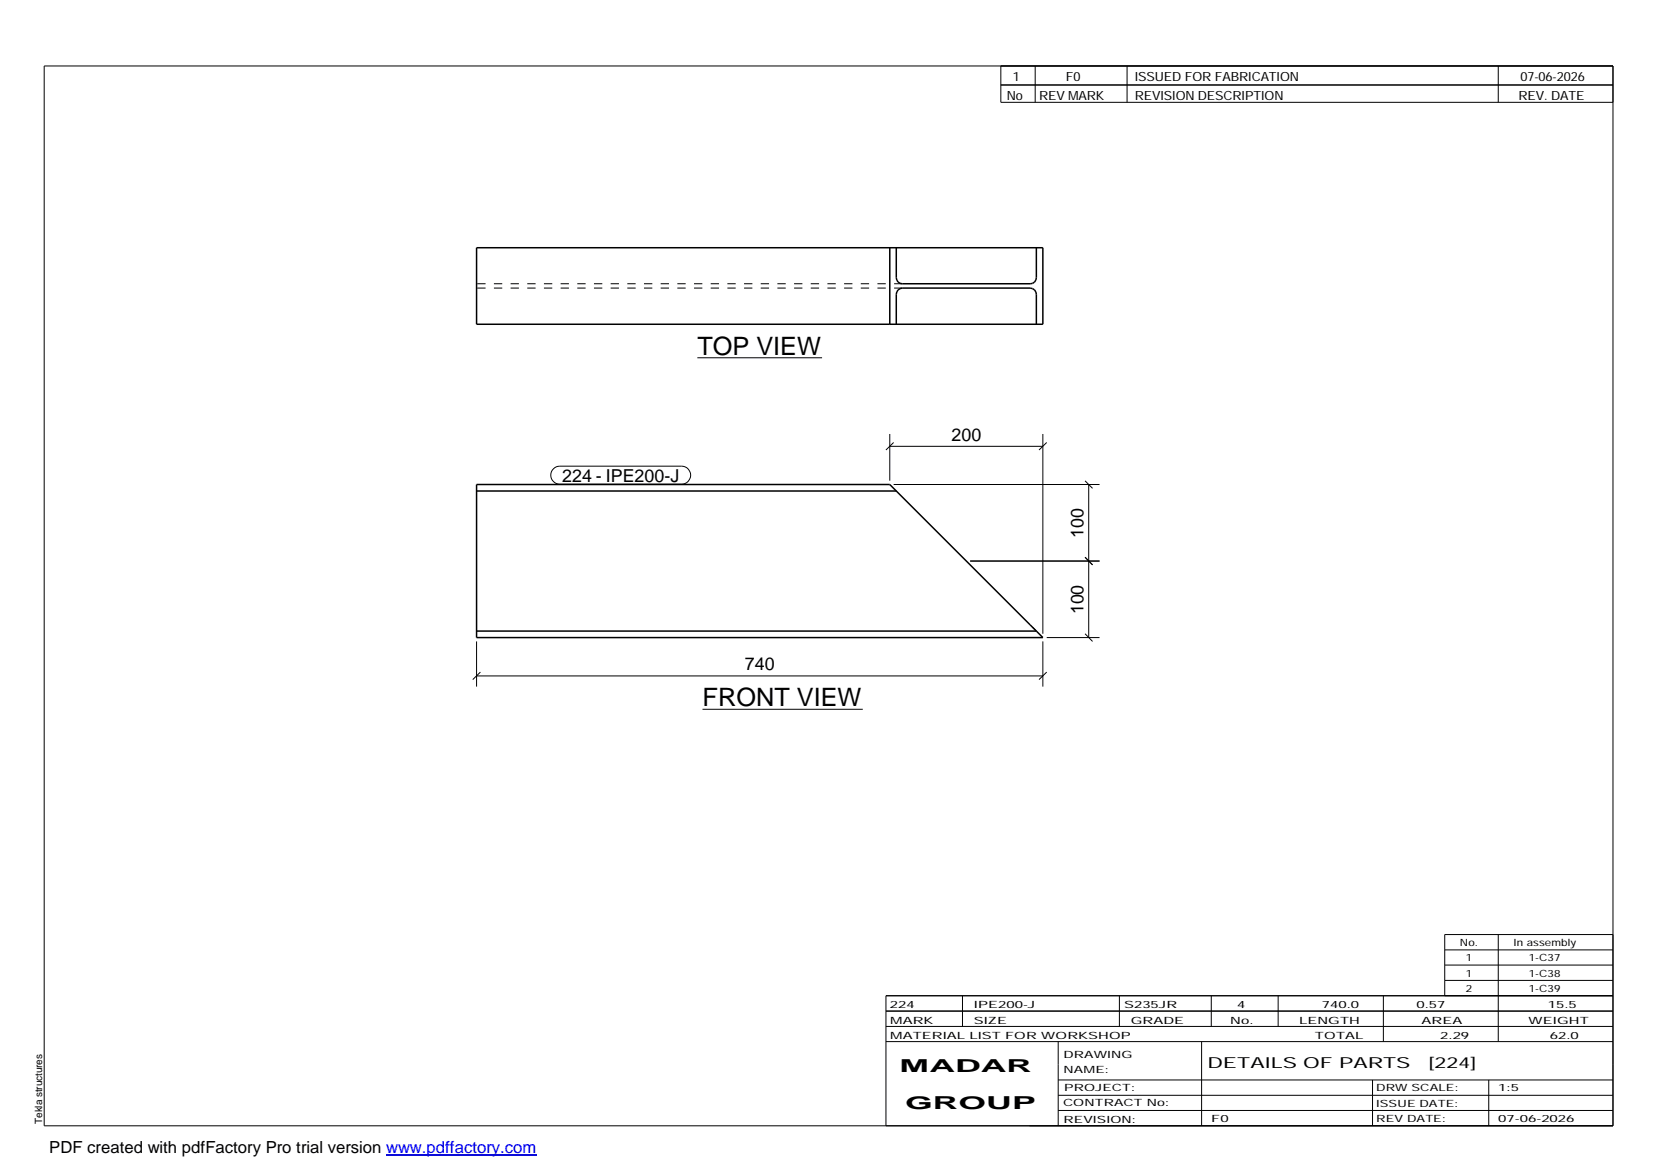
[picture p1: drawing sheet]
<svg xmlns="http://www.w3.org/2000/svg" width="420mm" height="297mm" viewBox="0 0 420 297" stroke-linecap="round" stroke-linejoin="round" font-family="sans-serif">
<path d="M121 62.9h143.8v19.4h-143.8zM225.9 62.9v19.4M227.5 62.9v7.6a1.52 1.52 0 0 0 1.6 1.5h32.4a1.52 1.52 0 0 0 1.6-1.5v-7.6M227.5 82.3v-7.6a1.59 1.59 0 0 1 1.6-1.6h32.4a1.59 1.59 0 0 1 1.6 1.6v7.6M121 123h104.9l38.9 38.9h-143.8zM121 124.7h106.5M121 160.2h142.1" fill="none" stroke="#000" stroke-width=".38"/>
<path d="M229.1 73.1h-108.1M229.1 72h-108.1M227.7 124.8l-.2-.1M263 160.1l-.9-.9M263.1 160.2l-.1-.1" fill="none" stroke="#000" stroke-width=".25" stroke-dasharray="2.1 2.1" stroke-linecap="butt"/>
<g fill="none" stroke="#000" stroke-width=".25">
<path d="M11.2 16.7h398.3v269.1h-398.3zM254.1 16.7v9.3h155.4M262.8 16.7v9.3M286.1 16.7v9.3M380.4 16.7v9.3M254.1 21.6h155.4M177 90.8h31.7M140.5 119l.7-.5 .9-.2h31a2.29 2.29 0 0 1 2.2 2.3 2.29 2.29 0 0 1-2.2 2.3h-31a2.27 2.27 0 0 1-2.1-1.4 2.27 2.27 0 0 1 .5-2.5zM225.9 113.3h38.9M225.9 110.2v11.8M226.9 112.3l-2 1.9M264.8 110.2v50.7"/>
<path d="M265.7 112.3l-1.9 1.9M226.9 123h52.2M275.5 122.1l1.9 1.9M276.4 123v38.9M246.3 142.4h32.8M275.5 141.5l1.9 1.9M121 171.6h143.8M121 162.8v11.5M122 170.6l-2 1.9M264.8 162.8v11.5M265.7 161.9h13.4M265.7 170.6l-1.9 1.9"/>
<path d="M275.5 160.9l1.9 1.9M178.4 180.1h40.6M380.4 237.3v27.1M409.5 237.3h-42.7v15.5M224.9 256.7h184.6M244.3 252.8v7.8M284.2 252.8v7.8M307.5 252.8v7.8M324.5 252.8v7.8M351.2 252.8v11.6M366.8 241.2h42.7M366.8 245h42.7"/>
<path d="M366.8 248.9h42.7M409.5 252.8h-184.6v33M224.9 264.4h184.6M224.9 260.6h184.6M268.6 264.4v21.4M268.6 274.2h140.9M268.6 278.1h140.9M305.1 264.4v21.4M348.4 274.2v11.6M378 274.2v11.6M268.6 281.9h140.9"/>
</g>
<path d="M98 293.3h38.2" fill="none" stroke="#00f" stroke-width=".3"/>
<g font-size="6.4">
<text x="177" y="90.1">TOP VIEW</text>
<text x="178.4" y="179.4">FRONT VIEW</text>
</g>
<g font-size="4.5">
<text x="241.6" y="111.9">200</text>
<text x="142.7" y="122.3">224 - IPE200-J</text>
<text x="275" y="136.5" transform="rotate(-90 275 136.5)">100</text>
<text x="275" y="155.9" transform="rotate(-90 275 155.9)">100</text>
<text x="189.1" y="170.2">740</text>
<text x="228.4" y="272.3">MADAR</text>
<text x="229.8" y="281.6">GROUP</text>
</g>
<text font-size="4.2" x="12.5" y="292.7">PDF created with pdfFactory Pro trial version www.pdffactory.com</text>
<g font-size="3.9">
<text x="306.5" y="271.3">DETAILS OF PARTS</text>
<text x="362.7" y="271.3">[224]</text>
</g>
<g font-size="3.2">
<text x="257.1" y="20.5">1</text>
<text x="270.6" y="20.5">F0</text>
<text x="288.1" y="20.5">ISSUED FOR FABRICATION</text>
<text x="386" y="20.5">07-06-2026</text>
<text x="255.6" y="25.5">No</text>
<text x="263.8" y="25.5">REV MARK</text>
<text x="288.1" y="25.5">REVISION DESCRIPTION</text>
<text x="385.5" y="25.5">REV. DATE</text>
</g>
<g font-size="2.5">
<text x="370.6" y="240.2">No.</text>
<text x="372.1" y="244.1">1</text>
<text x="384.3" y="240.2">In assembly</text>
<text x="388.1" y="244.1">1-C37</text>
<text x="372.1" y="247.9">1</text>
<text x="372.1" y="251.8">2</text>
<text x="388.1" y="247.9">1-C38</text>
<text x="388.1" y="251.8">1-C39</text>
<text x="225.9" y="255.9">224</text>
<text x="247.3" y="255.9">IPE200-J</text>
<text x="285.4" y="255.9">S235JR</text>
<text x="314.1" y="255.9">4</text>
<text x="335.6" y="255.9">740.0</text>
<text x="359.6" y="255.9">0.57</text>
<text x="392.9" y="255.9">15.5</text>
<text x="226" y="263.7">MATERIAL LIST FOR WORKSHOP</text>
<text x="226" y="259.9">MARK</text>
<text x="247.2" y="259.9">SIZE</text>
<text x="287.1" y="259.9">GRADE</text>
<text x="312.3" y="259.9">No.</text>
<text x="329.8" y="259.9">LENGTH</text>
<text x="333.8" y="263.7">TOTAL</text>
<text x="360.9" y="259.9">AREA</text>
<text x="365.6" y="263.7">2.29</text>
<text x="388.1" y="259.9">WEIGHT</text>
<text x="393.4" y="263.7">62.0</text>
<text x="270" y="268.5">DRAWING</text>
<text x="270" y="272.5">NAME:</text>
<text x="269.9" y="280.9">CONTRACT No:</text>
<text x="270.2" y="277">PROJECT:</text>
<text x="349.4" y="277.1">DRW SCALE:</text>
<text x="349.4" y="281">ISSUE DATE:</text>
<text x="380.4" y="277.1">1:5</text>
<text x="10.7" y="285.4" transform="rotate(-90 10.7 285.4)">Tekla structures</text>
<text x="270" y="285">REVISION:</text>
<text x="307.5" y="284.8">F0</text>
<text x="349.4" y="284.8">REV DATE:</text>
<text x="380.4" y="284.8">07-06-2026</text>
</g>
</svg>
